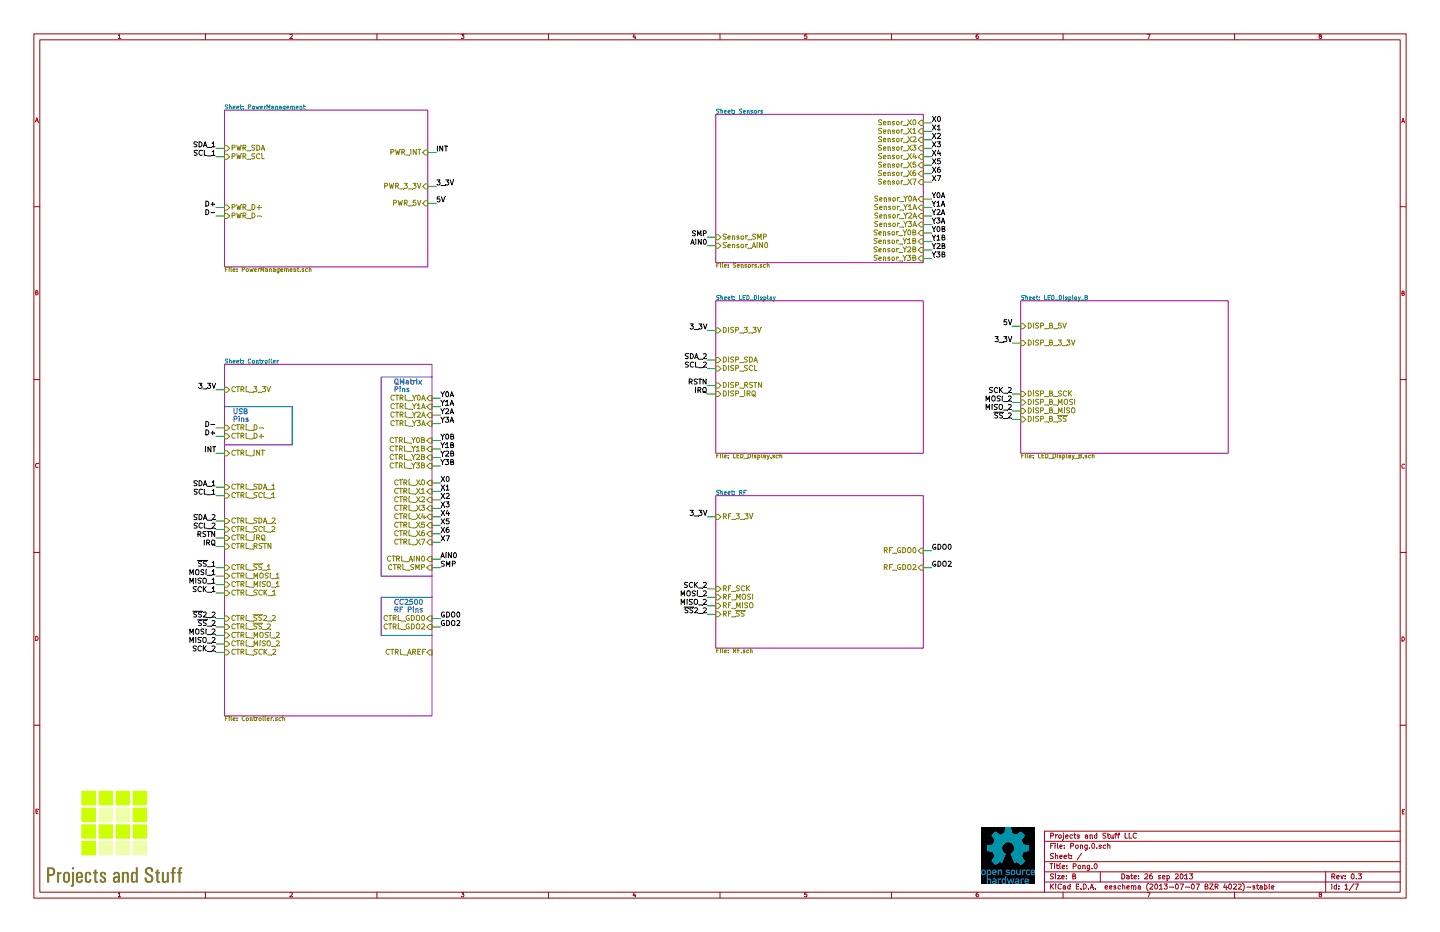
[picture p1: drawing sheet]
EESchema Schematic File Version 2
LIBS:power
LIBS:device
LIBS:transistors
LIBS:conn
LIBS:linear
LIBS:regul
LIBS:74xx
LIBS:cmos4000
LIBS:adc-dac
LIBS:memory
LIBS:xilinx
LIBS:special
LIBS:microcontrollers
LIBS:dsp
LIBS:microchip
LIBS:analog_switches
LIBS:motorola
LIBS:texas
LIBS:intel
LIBS:audio
LIBS:interface
LIBS:digital-audio
LIBS:philips
LIBS:display
LIBS:cypress
LIBS:siliconi
LIBS:opto
LIBS:atmel
LIBS:contrib
LIBS:valves
LIBS:Pong.0
LIBS:bq24163
LIBS:usb-micro-b
LIBS:IP4234CZ6
LIBS:Pong.0-cache
EELAYER 27 0
EELAYER END
$Descr B 17000 11000
encoding utf-8
Sheet 1 7
Title "Pong.0"
Date "26 sep 2013"
Rev "0.3"
Comp "Projects and Stuff LLC"
Comment1 ""
Comment2 ""
Comment3 ""
Comment4 ""
$EndDescr
EndData
$EndBitmap
EndData
$EndBitmap
$Sheet
S 2650 1300 2400 1850
U 522CB706
F0 "PowerManagement" 50
F1 "PowerManagement.sch" 50
F2 "PWR_SDA" I L 2650 1750 60 
F3 "PWR_SCL" I L 2650 1850 60 
F4 "PWR_D-" I L 2650 2550 60 
F5 "PWR_D+" I L 2650 2450 60 
F6 "PWR_INT" I R 5050 1800 60 
F7 "PWR_3_3V" I R 5050 2200 60 
F8 "PWR_5V" I R 5050 2400 60 
$EndSheet
$Sheet
S 8450 1350 2450 1750
U 522CCF9A
F0 "Sensors" 50
F1 "Sensors.sch" 50
F2 "Sensor_Y0A" I R 10900 2350 60 
F3 "Sensor_Y1A" I R 10900 2450 60 
F4 "Sensor_Y2A" I R 10900 2550 60 
F5 "Sensor_Y0B" I R 10900 2750 60 
F6 "Sensor_Y1B" I R 10900 2850 60 
F7 "Sensor_Y2B" I R 10900 2950 60 
F8 "Sensor_SMP" I L 8450 2800 60 
F9 "Sensor_X0" I R 10900 1450 60 
F10 "Sensor_X1" I R 10900 1550 60 
F11 "Sensor_X2" I R 10900 1650 60 
F12 "Sensor_X3" I R 10900 1750 60 
F13 "Sensor_X4" I R 10900 1850 60 
F14 "Sensor_X5" I R 10900 1950 60 
F15 "Sensor_X6" I R 10900 2050 60 
F16 "Sensor_X7" I R 10900 2150 60 
F17 "Sensor_AIN0" I L 8450 2900 60 
F18 "Sensor_Y3A" I R 10900 2650 60 
F19 "Sensor_Y3B" I R 10900 3050 60 
$EndSheet
$Sheet
S 8450 3550 2450 1800
U 52299B51
F0 "LED_Display" 50
F1 "LED_Display.sch" 50
F2 "DISP_SDA" I L 8450 4250 60 
F3 "DISP_SCL" I L 8450 4350 60 
F4 "DISP_RSTN" I L 8450 4550 60 
F5 "DISP_3_3V" I L 8450 3900 60 
F6 "DISP_IRQ" I L 8450 4650 60 
$EndSheet
$Sheet
S 12050 3550 2450 1800
U 523B2459
F0 "LED_Display_B" 50
F1 "LED_Display_B.sch" 50
F2 "DISP_B_SCK" I L 12050 4650 60 
F3 "DISP_B_MOSI" I L 12050 4750 60 
F4 "DISP_B_MISO" I L 12050 4850 60 
F5 "DISP_B_~SS" I L 12050 4950 60 
F6 "DISP_B_5V" I L 12050 3850 60 
F7 "DISP_B_3_3V" I L 12050 4050 60 
$EndSheet
$Sheet
S 8450 5850 2450 1800
U 522A0B3B
F0 "RF" 50
F1 "RF.sch" 50
F2 "RF_3_3V" I L 8450 6100 60 
F3 "RF_SCK" I L 8450 6950 60 
F4 "RF_MOSI" I L 8450 7050 60 
F5 "RF_MISO" I L 8450 7150 60 
F6 "RF_~SS" I L 8450 7250 60 
F7 "RF_GDO2" I R 10900 6700 60 
F8 "RF_GDO0" I R 10900 6500 60 
$EndSheet
Wire Wire Line
	5050 2200 5150 2200
Wire Wire Line
	5050 2400 5150 2400
Wire Wire Line
	2550 2450 2650 2450
Wire Wire Line
	2550 2550 2650 2550
Wire Wire Line
	2550 4600 2650 4600
Wire Wire Line
	11950 4050 12050 4050
Wire Wire Line
	11950 3850 12050 3850
Wire Wire Line
	8350 3900 8450 3900
Wire Wire Line
	8350 6100 8450 6100
Text Label 11950 3850 2    60   ~ 0
5V
Text Label 11950 4050 2    60   ~ 0
3_3V
Text Label 8350 3900 2    60   ~ 0
3_3V
Text Label 8350 6100 2    60   ~ 0
3_3V
Text Label 2550 4600 2    60   ~ 0
3_3V
Text Label 5150 2200 0    60   ~ 0
3_3V
Text Label 5150 2400 0    60   ~ 0
5V
Wire Wire Line
	2650 5050 2550 5050
Wire Wire Line
	2650 5150 2550 5150
Wire Wire Line
	2650 5750 2550 5750
Wire Wire Line
	2550 5850 2650 5850
Wire Wire Line
	2550 6150 2650 6150
Wire Wire Line
	2550 6250 2650 6250
Wire Wire Line
	2550 6700 2650 6700
Wire Wire Line
	2550 6800 2650 6800
Wire Wire Line
	2550 6900 2650 6900
Wire Wire Line
	2550 7000 2650 7000
Wire Wire Line
	2550 7400 2650 7400
Wire Wire Line
	2550 7500 2650 7500
Wire Wire Line
	2550 7600 2650 7600
Wire Wire Line
	2550 7700 2650 7700
Text Label 2550 5750 2    60   ~ 0
SDA_1
Text Label 2550 5850 2    60   ~ 0
SCL_1
Text Label 2550 6150 2    60   ~ 0
SDA_2
Text Label 2550 6250 2    60   ~ 0
SCL_2
Text Label 2550 6700 2    60   ~ 0
~SS~_1
Text Label 2550 6800 2    60   ~ 0
MOSI_1
Text Label 2550 6900 2    60   ~ 0
MISO_1
Text Label 2550 7000 2    60   ~ 0
SCK_1
Text Label 2550 7400 2    60   ~ 0
~SS~_2
Text Label 2550 7500 2    60   ~ 0
MOSI_2
Text Label 2550 7600 2    60   ~ 0
MISO_2
Text Label 2550 7700 2    60   ~ 0
SCK_2
Text Label 2550 5050 2    60   ~ 0
D-
Text Label 2550 5150 2    60   ~ 0
D+
Text Label 2550 2450 2    60   ~ 0
D+
Text Label 2550 2550 2    60   ~ 0
D-
Wire Wire Line
	2550 1750 2650 1750
Wire Wire Line
	2550 1850 2650 1850
Wire Wire Line
	5150 1800 5050 1800
Wire Wire Line
	10900 1450 11000 1450
Wire Wire Line
	11000 1550 10900 1550
Wire Wire Line
	10900 1650 11000 1650
Wire Wire Line
	11000 1750 10900 1750
Wire Wire Line
	10900 1850 11000 1850
Wire Wire Line
	11000 1950 10900 1950
Wire Wire Line
	10900 2050 11000 2050
Wire Wire Line
	11000 2150 10900 2150
Wire Wire Line
	10900 2350 11000 2350
Wire Wire Line
	11000 2450 10900 2450
Wire Wire Line
	10900 2550 11000 2550
Wire Wire Line
	11000 2650 10900 2650
Wire Wire Line
	10900 2750 11000 2750
Wire Wire Line
	11000 2850 10900 2850
Wire Wire Line
	10900 2950 11000 2950
Wire Wire Line
	11000 3050 10900 3050
Wire Wire Line
	8450 2800 8350 2800
Wire Wire Line
	8350 2900 8450 2900
Text Label 5200 5700 0    60   ~ 0
X0
Text Label 5200 5800 0    60   ~ 0
X1
Text Label 5200 5900 0    60   ~ 0
X2
Text Label 5200 6000 0    60   ~ 0
X3
Text Label 5200 6100 0    60   ~ 0
X4
Text Label 5200 6200 0    60   ~ 0
X5
Text Label 5200 6300 0    60   ~ 0
X6
Text Label 5200 6400 0    60   ~ 0
X7
Text Label 5200 4700 0    60   ~ 0
Y0A
Text Label 5200 4800 0    60   ~ 0
Y1A
Text Label 5200 4900 0    60   ~ 0
Y2A
Text Label 5200 5000 0    60   ~ 0
Y3A
Text Label 5200 5200 0    60   ~ 0
Y0B
Text Label 5200 5300 0    60   ~ 0
Y1B
Text Label 5200 5400 0    60   ~ 0
Y2B
Text Label 5200 5500 0    60   ~ 0
Y3B
Wire Wire Line
	5100 4700 5200 4700
Wire Wire Line
	5200 4800 5100 4800
Wire Wire Line
	5100 4900 5200 4900
Wire Wire Line
	5200 5000 5100 5000
Wire Wire Line
	5100 5200 5200 5200
Wire Wire Line
	5200 5300 5100 5300
Wire Wire Line
	5100 5400 5200 5400
Wire Wire Line
	5200 5500 5100 5500
Wire Wire Line
	5100 5700 5200 5700
Wire Wire Line
	5200 5800 5100 5800
Wire Wire Line
	5100 5900 5200 5900
Wire Wire Line
	5200 6000 5100 6000
Wire Wire Line
	5100 6100 5200 6100
Wire Wire Line
	5200 6200 5100 6200
Wire Wire Line
	5100 6300 5200 6300
Wire Wire Line
	5200 6400 5100 6400
Wire Wire Line
	5100 6600 5200 6600
Text Label 8350 2900 2    60   ~ 0
AIN0
Text Label 5200 6600 0    60   ~ 0
AIN0
Wire Wire Line
	5100 6700 5200 6700
Text Label 5200 6700 0    60   ~ 0
SMP
Text Label 8350 2800 2    60   ~ 0
SMP
Text Label 11000 1450 0    60   ~ 0
X0
Text Label 11000 1550 0    60   ~ 0
X1
Text Label 11000 1650 0    60   ~ 0
X2
Text Label 11000 1750 0    60   ~ 0
X3
Text Label 11000 1850 0    60   ~ 0
X4
Text Label 11000 1950 0    60   ~ 0
X5
Text Label 11000 2050 0    60   ~ 0
X6
Text Label 11000 2150 0    60   ~ 0
X7
Text Label 11000 2350 0    60   ~ 0
Y0A
Text Label 11000 2450 0    60   ~ 0
Y1A
Text Label 11000 2550 0    60   ~ 0
Y2A
Text Label 11000 2650 0    60   ~ 0
Y3A
Text Label 11000 2750 0    60   ~ 0
Y0B
Text Label 11000 2850 0    60   ~ 0
Y1B
Text Label 11000 2950 0    60   ~ 0
Y2B
Text Label 11000 3050 0    60   ~ 0
Y3B
Wire Wire Line
	8450 4250 8350 4250
Wire Wire Line
	8350 4350 8450 4350
Wire Wire Line
	8350 4550 8450 4550
Wire Wire Line
	11000 6500 10900 6500
Wire Wire Line
	11000 6700 10900 6700
Wire Wire Line
	8350 6950 8450 6950
Wire Wire Line
	8350 7050 8450 7050
Wire Wire Line
	8350 7150 8450 7150
Wire Wire Line
	8350 7250 8450 7250
Wire Wire Line
	8450 4650 8350 4650
Text Label 11000 6500 0    60   ~ 0
GDO0
Text Label 11000 6700 0    60   ~ 0
GDO2
Text Notes 4650 4550 0    60   ~ 0
QMatrix\nPins
Text Notes 4650 7150 0    60   ~ 0
CC2500\nRF Pins
$Sheet
S 2650 4300 2450 4150
U 522DE5CB
F0 "Controller" 50
F1 "Controller.sch" 50
F2 "CTRL_3_3V" I L 2650 4600 60 
F3 "CTRL_AIN0" I R 5100 6600 60 
F4 "CTRL_SDA_2" I L 2650 6150 60 
F5 "CTRL_SCL_2" I L 2650 6250 60 
F6 "CTRL_~SS~_2" I L 2650 7400 60 
F7 "CTRL_MOSI_2" I L 2650 7500 60 
F8 "CTRL_MISO_2" I L 2650 7600 60 
F9 "CTRL_SCK_2" I L 2650 7700 60 
F10 "CTRL_SDA_1" I L 2650 5750 60 
F11 "CTRL_SCL_1" I L 2650 5850 60 
F12 "CTRL_~SS~_1" I L 2650 6700 60 
F13 "CTRL_MOSI_1" I L 2650 6800 60 
F14 "CTRL_MISO_1" I L 2650 6900 60 
F15 "CTRL_SCK_1" I L 2650 7000 60 
F16 "CTRL_Y0B" I R 5100 5200 60 
F17 "CTRL_Y1B" I R 5100 5300 60 
F18 "CTRL_Y2B" I R 5100 5400 60 
F19 "CTRL_Y3B" I R 5100 5500 60 
F20 "CTRL_Y0A" I R 5100 4700 60 
F21 "CTRL_Y1A" I R 5100 4800 60 
F22 "CTRL_Y2A" I R 5100 4900 60 
F23 "CTRL_Y3A" I R 5100 5000 60 
F24 "CTRL_X0" I R 5100 5700 60 
F25 "CTRL_X1" I R 5100 5800 60 
F26 "CTRL_X2" I R 5100 5900 60 
F27 "CTRL_X3" I R 5100 6000 60 
F28 "CTRL_X4" I R 5100 6100 60 
F29 "CTRL_X5" I R 5100 6200 60 
F30 "CTRL_X6" I R 5100 6300 60 
F31 "CTRL_X7" I R 5100 6400 60 
F32 "CTRL_D-" I L 2650 5050 60 
F33 "CTRL_D+" I L 2650 5150 60 
F34 "CTRL_SMP" I R 5100 6700 60 
F35 "CTRL_GDO0" I R 5100 7300 60 
F36 "CTRL_GDO2" I R 5100 7400 60 
F37 "CTRL_AREF" I R 5100 7700 60 
F38 "CTRL_~SS~2_2" I L 2650 7300 60 
F39 "CTRL_INT" I L 2650 5350 60 
F40 "CTRL_IRQ" I L 2650 6350 60 
F41 "CTRL_RSTN" I L 2650 6450 60 
$EndSheet
Text Notes 2750 4900 0    60   ~ 0
USB\nPins
Wire Notes Line
	5100 4450 4500 4450
Wire Notes Line
	4500 4450 4500 6800
Wire Notes Line
	4500 6800 5100 6800
Wire Notes Line
	4500 7500 5100 7500
Wire Notes Line
	2650 4800 3450 4800
Wire Notes Line
	3450 4800 3450 5250
Wire Notes Line
	3450 5250 2650 5250
Wire Notes Line
	5100 7050 4500 7050
Wire Notes Line
	4500 7050 4500 7500
Wire Wire Line
	5100 7300 5200 7300
Wire Wire Line
	5200 7400 5100 7400
Text Label 5200 7300 0    60   ~ 0
GDO0
Text Label 5200 7400 0    60   ~ 0
GDO2
Wire Wire Line
	2550 7300 2650 7300
Text Label 2550 7300 2    60   ~ 0
~SS~2_2
Wire Wire Line
	2650 5350 2550 5350
Text Label 2550 5350 2    60   ~ 0
INT
Text Label 5150 1800 0    60   ~ 0
INT
Text Label 2550 1750 2    60   ~ 0
SDA_1
Text Label 2550 1850 2    60   ~ 0
SCL_1
Text Label 8350 4250 2    60   ~ 0
SDA_2
Text Label 8350 4350 2    60   ~ 0
SCL_2
Text Label 8350 4550 2    60   ~ 0
RSTN
Text Label 8350 4650 2    60   ~ 0
IRQ
Wire Wire Line
	2550 6350 2650 6350
Wire Wire Line
	2650 6450 2550 6450
Text Label 2550 6350 2    60   ~ 0
RSTN
Text Label 2550 6450 2    60   ~ 0
IRQ
Text Label 11950 4950 2    60   ~ 0
~SS~_2
Text Label 11950 4750 2    60   ~ 0
MOSI_2
Text Label 11950 4850 2    60   ~ 0
MISO_2
Text Label 11950 4650 2    60   ~ 0
SCK_2
Wire Wire Line
	11950 4650 12050 4650
Wire Wire Line
	11950 4750 12050 4750
Wire Wire Line
	11950 4850 12050 4850
Wire Wire Line
	11950 4950 12050 4950
Text Label 8350 7050 2    60   ~ 0
MOSI_2
Text Label 8350 7150 2    60   ~ 0
MISO_2
Text Label 8350 6950 2    60   ~ 0
SCK_2
Text Label 8350 7250 2    60   ~ 0
~SS~2_2
$EndSCHEMATC
